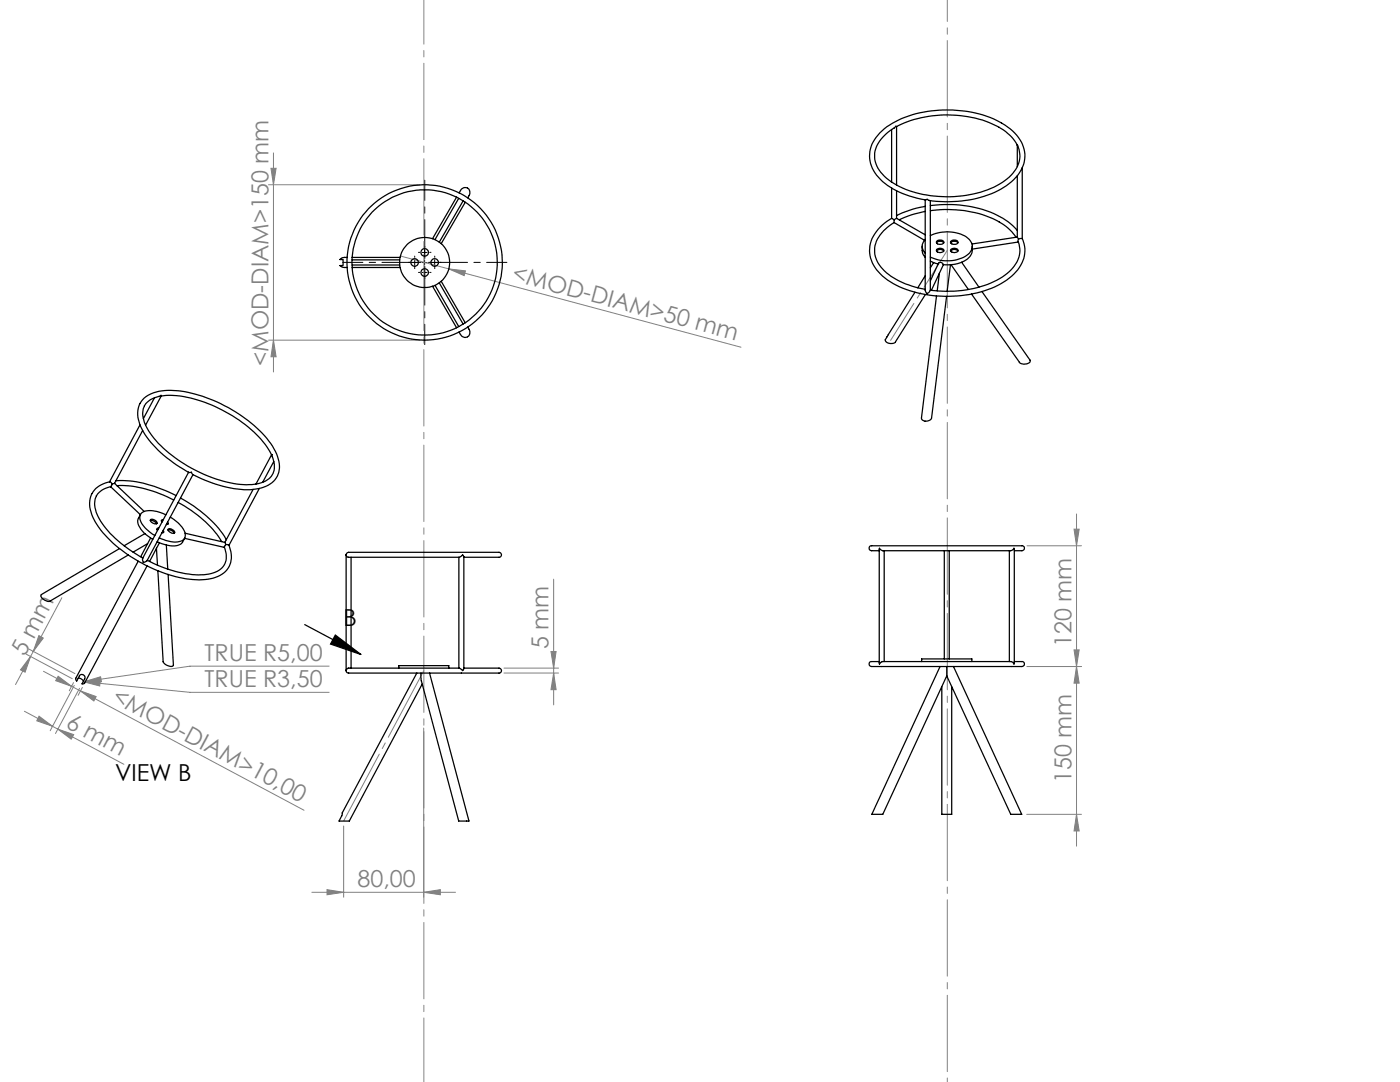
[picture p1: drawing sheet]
<svg xmlns="http://www.w3.org/2000/svg" width="279mm" height="216mm" viewBox="0 0 279 216" stroke-linecap="round" stroke-linejoin="round" font-family="sans-serif">
<path d="M60.8 124.6l11.2 6M66.9 126.7l5.1 3.9-6-2.1z" fill="none" stroke="#000" stroke-width=".25"/>
<g fill="none" stroke="#808080" stroke-width=".2">
<path d="M53.6 36.9h30.1M54.1 33.6h1l-.5 3.3zM54.6 30.5v43.7M79.9 51.1l9.7 2.6M89.6 53.7l3.3 .3-.3 1zM89.6 53.7l58.3 15.6M53.6 67.9h30.1M54.6 67.9l.5 3.3h-1zM12.3 119.3l-5.7 10.7M110.5 115.6v25.1M205 108.9h10.8M214.3 105.6h1.1l-.6 3.3z"/>
<path d="M214.8 102.6v66.2M5.2 130.5l9.2 4.9M5.8 129.5l9.2 4.9M6.1 131l-1.1 3.1-.9-.4zM6.1 131l-3 5.6M6.6 130l-.5 1M7.8 126.8l.8 .5-2 2.7zM8.7 133.9l5.6 3M11.6 134.9l2.7 2-3.2-1.1zM14.3 136.9l1.8 1M14.7 136.2l-.9 1.6M14.8 136.8l-4.8 9"/>
<path d="M15.9 137.3l-4.8 9.1M16.1 137.9l44.6 23.8M16.1 137.9l3.1 1.1-.5 .9zM16.4 137.2l-.8 1.5M16.7 136l3.3-.1-.1 1zM16.7 136l21.2 2.1h27.8M16.9 136l3.2-1 .1 1zM65.7 132.9h-27.8l-21 3.1M100.6 134.3h10.9M100.6 133.3h10.9M110 130h1l-.5 3.3zM110.5 134.3l.5 3.3h-1z"/>
<path d="M205 133h10.8M214.3 129.7h1.1l-.6 3.3zM214.8 133l.6 3.3h-1.1zM4.9 141.9l5.6 3M7.8 142.9l2.7 2-3.2-1.1zM10.5 144.9l14.2 7.6M11.5 145.5l3.2 1.1-.5 .9zM84.6 145.3v33.7M62.2 178h28.7M65.3 177.5l3.3 .5-3.3 .5zM68.6 164.8v14.2M84.6 178l3.3-.5v1z"/>
<path d="M204.9 162.5h10.9M214.8 162.5l.6 3.3h-1.1z"/>
</g>
<path d="M83.8 52.4h-15.4M84.8 51.4v-15.4M84.8 53.4v15.4M85.8 52.4h15.4" fill="none" stroke="#000" stroke-width=".2" stroke-dasharray="15.2 1.3 1.3 1.3" stroke-dashoffset="7.7"/>
<g fill="none" stroke="#000" stroke-width=".2" stroke-dasharray="15.2 1.3 1.3 1.3">
<path d="M81.8 52.4h-.3M82.8 51.4v-.3M82.8 53.4v.2M83.8 52.4h.2M83.8 54.4h-.3M83.8 50.4h-.3M84.8 53.4v-.3M84.8 55.4v.2M84.8 49.4v-.3M84.8 51.4v.2M85.8 54.4h.2M85.8 52.4h-.3"/>
<path d="M85.8 50.4h.2M86.8 51.4v-.3M86.8 53.4v.2M87.8 52.4h.2"/>
</g>
<path d="M82.2 52.4h1.1M82.8 51.9v1M84.2 52.4h1M84.2 54.4h1M84.2 50.4h1M84.7 49.9v1M84.7 51.9v1M84.7 53.9v1M86.3 52.4h.9M86.7 51.9v1" fill="none" stroke="#000" stroke-width=".2"/>
<path d="M84.6 133.8l-16 30" fill="none" stroke="#808080" stroke-width=".2" stroke-dasharray="15.2 1.3 1.3 1.3" stroke-dashoffset=".1"/>
<path d="M84.6 216v-216" fill="none" stroke="#808080" stroke-width=".2" stroke-dasharray="15.2 1.3 1.3 1.3" stroke-dashoffset="4.2"/>
<path d="M189.1 50l-11.4 17.9" fill="none" stroke="#808080" stroke-width=".2" stroke-dasharray="15.2 1.3 1.3 1.3" stroke-dashoffset="6.5"/>
<path d="M189.1 216v-216" fill="none" stroke="#808080" stroke-width=".2" stroke-dasharray="15.2 1.3 1.3 1.3" stroke-dashoffset="-.3"/>
<path d="M66.9 126.7l5.1 3.9-6-2.1z" fill="#000"/>
<g fill="#808080">
<path d="M89.6 53.7l3.3 .3-.3 1z"/>
<path d="M65.3 177.5l3.3 .5-3.3 .5zM84.6 178l3.3-.5v1zM16.7 136l3.2 .9 .1-1zM16.9 136h3.3l-.1-1z"/>
<path d="M7.8 126.8l.8 .5-2 2.7zM6.1 131l-1.1 3.1-.9-.4z"/>
<path d="M214.8 162.5l.6 3.3h-1.1zM214.3 129.7h1.1l-.6 3.3zM110.5 134.3l.5 3.3h-1zM110 130h1l-.5 3.3z"/>
<path d="M54.1 33.6h1l-.5 3.3zM54.6 67.9l.5 3.3h-1zM214.3 105.6h1.1l-.6 3.3zM214.8 133l.6 3.3h-1.1z"/>
<path d="M11.6 134.9l2.7 2-3.2-1.1zM16.1 137.9l3.1 1.1-.5 .9z"/>
<path d="M7.8 142.9l2.7 2-3.2-1.1zM11.5 145.5l3.2 1.1-.5 .9z"/>
</g>
<g fill="none" stroke="#000" stroke-width=".25">
<path d="M91.1 39.3l-4.8 8.3M91.5 39.6l-4.7 8.2M91.6 38.5a1.24 1.24 0 0 1 1.7-1 1.25 1.25 0 0 1 0 2M177.9 25.9v10.4M177.9 37.5v6.1M178.5 25.5a7 7 0 0 0-3.9 5.5 6.7 6.7 0 0 0 3.8 5.6 22.6 22.6 0 0 0 21.6-.2 6.2 6.2 0 0 0 3.4-6.1l-.3-1.2M178.9 25.3a22.9 22.9 0 0 1 20.8 .3 8.6 8.6 0 0 1 3.3 3.4M178.9 25.3l-.1-.1-.4 .3M178.9 25.3v11.6M178.9 38.1v5.5M184.6 39.9v18l.4 .7 .7-.6v-18M203 29l.1 .1"/>
<path d="M203 35.1v12.2l.3 .4M203 29v4.2M204 33.4v14.2M69.3 51.4h-1l-.5 .4h.7v1.1l-.7 .1 .5 .3 1 .1M70.3 51.9h9.5M70.3 52.9h9.5M70.3 53.4h9.5M70.3 51.4h9.5M86.3 57.1l4.8 8.3M86.8 56.9l4.7 8.3M87.7 56.4l4.7 8.3M88.1 56.1l4.8 8.3"/>
<path d="M92.4 40.1l-4.7 8.2M92.9 40.4l-4.8 8.2M177.9 43.6a7.6 7.6 0 0 0-4.3 7 8.3 8.3 0 0 0 4.7 6 24.1 24.1 0 0 0 21.4 0 8.3 8.3 0 0 0 4.8-6v-1.5l-.5-1.5M177.9 43.6l.5 .3M178.4 44.4a7 7 0 0 0-3.8 5.5 6.7 6.7 0 0 0 3.8 5.6 19.8 19.8 0 0 0 6.2 2.2M178.4 43.9v.5M178.4 44.4l6.1 3.5M178.9 43.6l-.5 .3M178.9 43.6l5.7 3.2M182.6 58.3l-5.9 9.5a1.26 1.26 0 0 0 2 .4l6-9.4M184 49.1l.1 1.5 .5 .8M184.6 42.2a19.8 19.8 0 0 0-5.1 1.7"/>
<path d="M184.6 41.2a20.6 20.6 0 0 0-5.7 1.8M184.6 47.8a1.92 1.92 0 0 0 0 2.8M184.6 55l-1.4 2.4M185.5 40a22.7 22.7 0 0 0 15.4-3 7.2 7.2 0 0 0 3.6-6.8 9.1 9.1 0 0 0-5.5-6.1 24 24 0 0 0-20.9 .5 8 8 0 0 0-4.6 6.6 7.7 7.7 0 0 0 4.2 6.2 17.2 17.2 0 0 0 7.2 2.4h.1l.5 .2M185.7 42.1a21.6 21.6 0 0 1 15 3l1.2 1.1 .8 1.1M185.7 41a22.4 22.4 0 0 1 15.4 3.2l1.9 1.8M185.7 47a7.5 7.5 0 0 1 7.5 .6 1.99 1.99 0 0 1-.3 3.4 7.6 7.6 0 0 1-7.2 .3M185.7 52.1l1.5 .6M186.3 52.4l-.6 1M186.9 59.1l-3 24.3a1.1 1.1 0 0 0 .9 .7 1.1 1.1 0 0 0 1.1-.6l3-24.4M186.9 50.1a.98 .98 0 0 1 1.4 0M186.9 48.5a.98 .98 0 0 1 1.4 0"/>
<path d="M187 49.7a.99 .99 0 0 1 1.4 .3 .86 .86 0 0 1-1.5 0zM187.1 48a.78 .78 0 0 1 1.2 .4 .81 .81 0 0 1-.7 .4 .81 .81 0 0 1-.7-.6zM187.5 54.5l-.5 3.5M188.3 52.8l-2.4 5.1M189.7 52.8l-.7 5.3M189.7 50.1a.98 .98 0 0 1 1.5 0M189.7 48.5a.98 .98 0 0 1 1.5 0M189.8 49.7a.99 .99 0 0 1 1.4 .3 .86 .86 0 0 1-1.5 0zM189.8 48.1a.82 .82 0 0 1 1.4 .3 .81 .81 0 0 1-.8 .4 .81 .81 0 0 1-.7-.6zM189.8 52.8l3.5 4.9M191.9 52.3l3.5 5M194 49.1a2.93 2.93 0 0 1-2.4 3.4l-1.4 .3h-2a.57 .57 0 0 0-.9-.3l-1.6 3.6"/>
<path d="M196 58.2l9.6 13.7a.87 .87 0 0 1-1.2 .8l-1-.3-9.5-13.7M203 47.3l-9 1.4M203.2 48.3l-9.2 1.4M203.3 47.7l-.1 .3a5.3 5.3 0 0 1-1.8 6.2 19.6 19.6 0 0 1-13.3 3.9l-2.4-.2M204 47.6l-.7 .1M28.7 79.5a8.6 8.6 0 0 1 6.7-1.5 28.7 28.7 0 0 1 18.6 10.5 7.5 7.5 0 0 1 1.6 5.8 5.2 5.2 0 0 1-5 3.3 22.8 22.8 0 0 1-12.3-3.1l-.1-.3-.3 .1a23.5 23.5 0 0 1-9.3-8.1 5.8 5.8 0 0 1-.7-5.7zM30.8 79.4l-2.2 4.1M32.1 79a22.1 22.1 0 0 1 13.7 3.6 20.8 20.8 0 0 1 8.4 8.2M93.3 65.3a1.25 1.25 0 0 1 0 1.9 1.03 1.03 0 0 1-1.4-.5l-.3-.4M22.1 97.1a3.5 3.5 0 0 0-2.9 5.1 18.2 18.2 0 0 0 7.4 8l1.9 1.1M22.1 97.1l5.9 5.6M22.4 96.6l-.3-.4a4.4 4.4 0 0 0-3.8 6.5 20.4 20.4 0 0 0 8.7 8.9 24.7 24.7 0 0 0 14 4 5.2 5.2 0 0 0 5-3.3 5.5 5.5 0 0 0-.3-3.5"/>
<path d="M22.4 96.6l-.3 .5M22.9 96.4l-.5 .2M22.9 96.4l5.9 5.7M23.1 95.9a23 23 0 0 1 12 3M23.3 96.9a22.5 22.5 0 0 1 11.4 2.9M27.9 84.8l-6 11.3M28.5 85.9l-5.6 10.5M29.1 84.8l3.1-5.9-.2 .1a4.9 4.9 0 0 0-3.2 2.2 5.6 5.6 0 0 0 1.2 5.3 27.3 27.3 0 0 0 13.9 9.3 14 14 0 0 0 8.7 .4 3.6 3.6 0 0 0 1.7-5.2v-.3l-.1 .1M36 99.4a23.2 23.2 0 0 1 9.2 8.3M37.6 94.2l-9.2 17.5a.37 .37 0 0 0 .1 .4 .37 .37 0 0 0 .5 0l.4-.2 9.1-17.2M50.5 97.6l-5.6 10.6M51.8 97.5l-6.1 11.3"/>
<path d="M54.2 90.8l-3.1 5.8M54.6 92.1l-2.2 4.1M23.8 109.5l-15.5 9.1a.94 .94 0 0 0 .8 1.2l.8 .2 15.7-9.3M27.6 112l-12.5 23.3 .2 .6 .5-1a.6 .6 0 0 1 .8-.2 .6 .6 0 0 1 .3 .8l-.5 1 .5-.2 12.5-23.4M28 102.7l-.4 .7a2.54 2.54 0 0 0 1 2.8l1.9 1.4M28.9 106.5l-4.1 2.4M29.5 108.5l-2.9 1.7M30 103.9a1.19 1.19 0 0 1 1.2 .6M30 103.7a.9 .9 0 0 1 1.3 .8 1.04 1.04 0 0 1-1.3-.8zM30.1 107.4l-2 3.7M31.2 109.4l.2 3.4M31.3 105.6h.3"/>
<path d="M31.5 113.9l1.1 18.1a1.69 1.69 0 0 0 1.9 .9l-1-18.3M31.7 105.4a.26 .26 0 0 0-.4 .1 .26 .26 0 0 0 .1 .3M31.8 107.3a5.2 5.2 0 0 0 4.7 .4l.4-.3M31.8 108.3l-2 3.7M32.2 104h.3M32.5 106.1l.1 .2M32.6 105.8l.1 .4-.4 .1M32.6 103.7a.26 .26 0 0 0-.4 .1 .26 .26 0 0 0 .1 .4M33.1 102.7a5.5 5.5 0 0 0-4.6-.5 1.54 1.54 0 0 0-.2 2.3 8.4 8.4 0 0 0 2.6 2.4M33.2 108.8l.3 4.8M33.3 104.4l.1 .2M33.4 104.2l.1 .3-.3 .2"/>
<path d="M33.5 105.8a1.11 1.11 0 0 1 1.2 .6M33.5 105.6a.94 .94 0 0 1 1.3 .8 1.04 1.04 0 0 1-1.3-.8zM34 103.2a5.6 5.6 0 0 1 3 3.5l-.1 .7M35.6 100.3a23 23 0 0 1 8.6 7.8M36.8 107.4l8 1.8M36.9 107.4l-.5 .8a2.78 2.78 0 0 1-3.2 .5l-1.8-.6M36.9 106.4l8 1.8M44.9 108.2l.2 .5M45.1 108.7l-.3 .3a4.3 4.3 0 0 1-.5 4.3 7 7 0 0 1-5.3 1.4 24.8 24.8 0 0 1-9.6-2.9M45.1 108.7l.6 .1M69.1 110.7a.77 .77 0 0 1 1.1-.5h29a.57 .57 0 0 1 .7 .2 .57 .57 0 0 1-.2 .8h-7.1M69.1 110.7a.53 .53 0 0 0 .7 .5h21.8"/>
<path d="M69.1 110.7v23.1M70.1 111.2v22.1M91.6 111.2l.4-.1a.3 .3 0 0 1 .3-.3 .3 .3 0 0 1 .3 .3v22.3a.29 .29 0 0 1-.3 .4 .29 .29 0 0 1-.3-.3l-.4-.2zM175.5 109.9h-.9a.73 .73 0 0 1-1.1-.7 1.27 1.27 0 0 1 1.3-.3h28.9a.53 .53 0 0 1 .7 .5 .53 .53 0 0 1-.7 .5h-1.3M176.2 109.9h25.5l.7-.5v23.1l-.6-.5h-25.7l-.6 .5v-23.1l.7 .5M176.5 109.9v22.1M188.5 109.9v21.6M189.4 109.9v21.6M201.4 109.9v22.1M15.6 135.3l.5 .1 .6 .5M69.6 133.3h22.1M69.6 133.3l-.3 .1-.2 .4"/>
<path d="M79.6 133.3v-.5h10v.5M83.2 134.3l-14.9 27.9v.5l-.6 1.1h2l14.5-27.3M84 134.3l.1 1.6 7.4 27.9h2.1l-7.9-29.5M92.6 133.3h6.5a.58 .58 0 0 1 .8 .2 .58 .58 0 0 1-.2 .8h-30.2l-.4-.2v-.3M175.5 132h-1.3a.54 .54 0 0 0-.8 .5 .54 .54 0 0 0 .8 .5h29.4a.57 .57 0 0 0 .7-.2 .57 .57 0 0 0-.2-.8h-1.7M183.9 132v-.5h10.1v.5M187.6 133l-13.6 29.5h2.2l12.7-27.6M188 137.1v25.4h1.9v-25.4M188.9 133v1.9M190.3 133l13.6 29.5h-2.2l-12.8-27.6"/>
<circle cx="82.7" cy="52.4" r=".75"/>
<circle cx="84.7" cy="52.4" r="5"/>
<circle cx="84.7" cy="52.4" r="14.5"/>
<circle cx="84.8" cy="54.4" r=".75"/>
<circle cx="84.8" cy="50.4" r=".75"/>
<circle cx="84.8" cy="52.4" r="15.5"/>
<circle cx="86.7" cy="52.4" r=".74"/>
</g>
<g font-size="4.7" fill="#808080">
<text x="102" y="55.9" transform="rotate(15 102 55.9)">&lt;MOD-DIAM&gt;50 mm</text>
<text x="53.6" y="73" transform="rotate(-90 53.6 73)">&lt;MOD-DIAM&gt;150 mm</text>
<text x="4.9" y="131.1" transform="rotate(-62 4.9 131.1)">5 mm</text>
<text x="40.8" y="131.9">TRUE R5,00</text>
<text x="109.5" y="129.5" transform="rotate(-90 109.5 129.5)">5 mm</text>
<text x="213.8" y="129.2" transform="rotate(-90 213.8 129.2)">120 mm</text>
<text x="40.8" y="137.1">TRUE R3,50</text>
<text x="22.2" y="140" transform="rotate(28 22.2 140)">&lt;MOD-DIAM&gt;10,00</text>
<text x="12.9" y="145.1" transform="rotate(28 12.9 145.1)">6 mm</text>
<text x="213.8" y="156.3" transform="rotate(-90 213.8 156.3)">150 mm</text>
<text x="71.4" y="177">80,00</text>
</g>
<g font-size="4.7">
<text x="68.6" y="124.9">B</text>
<text x="23" y="155.9">VIEW B</text>
</g>
</svg>
